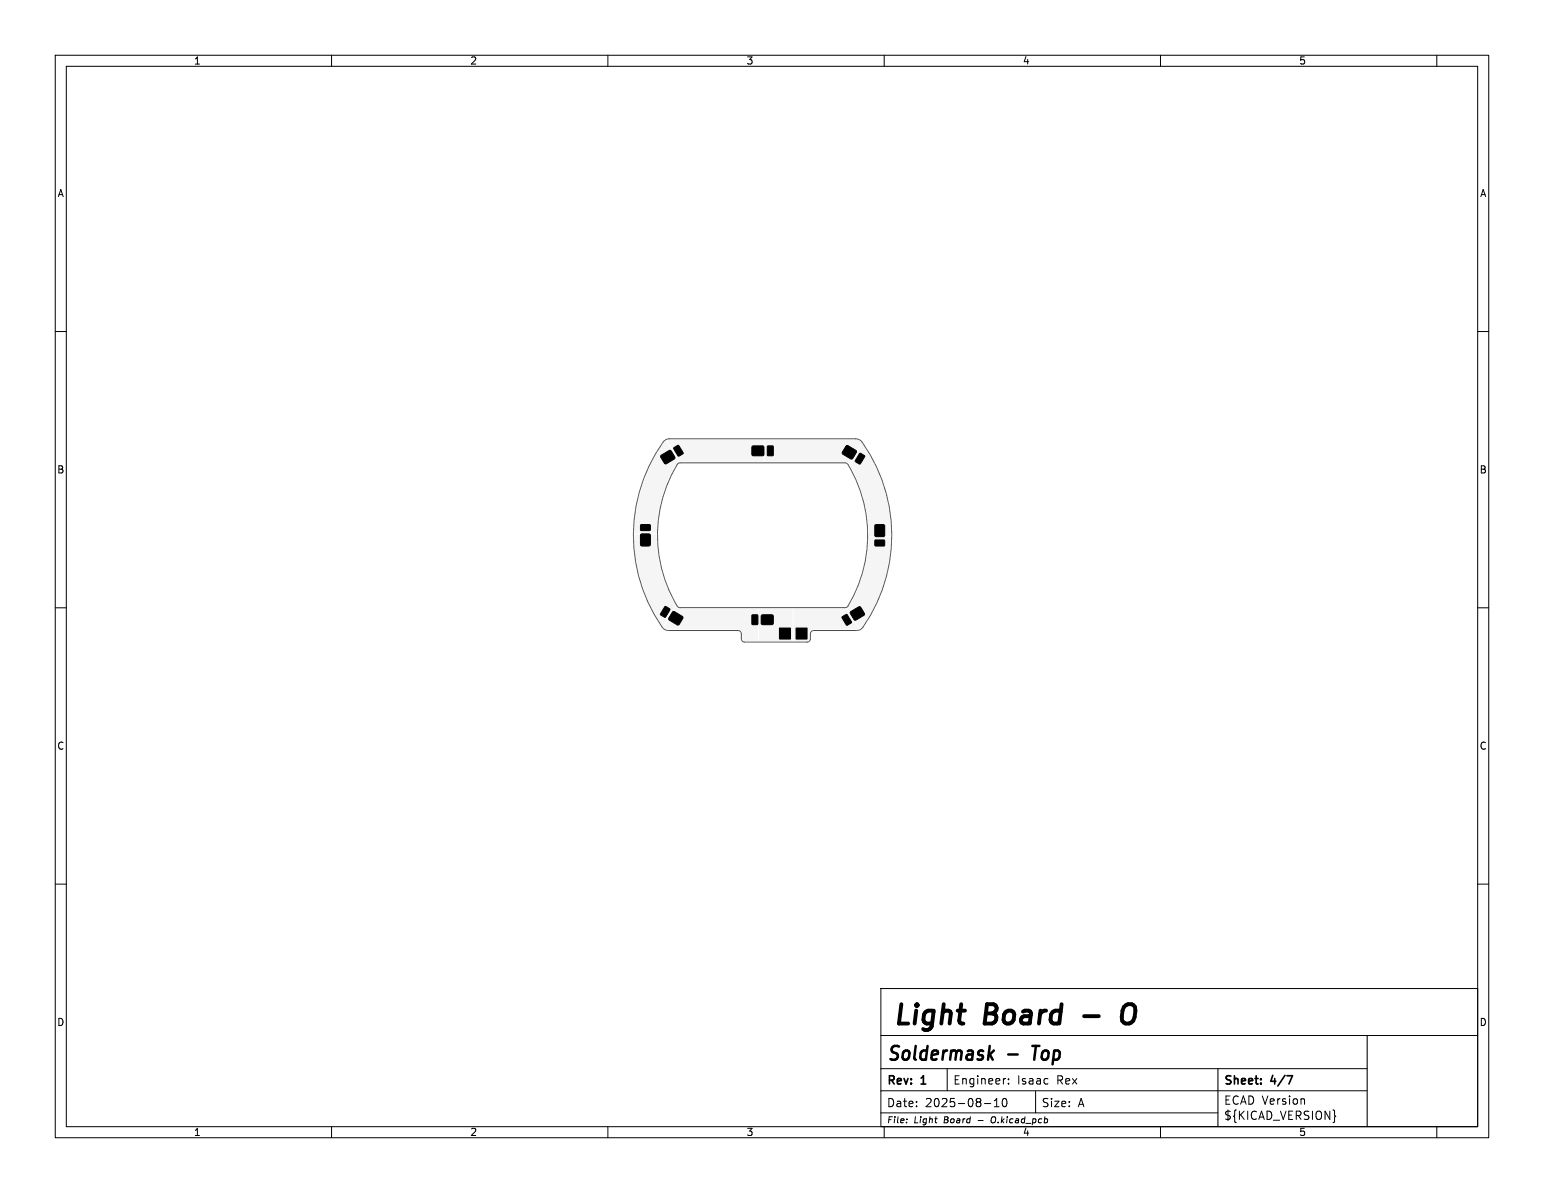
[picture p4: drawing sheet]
<svg xmlns="http://www.w3.org/2000/svg" width="279mm" height="216mm" viewBox="0 0 279 216" stroke-linecap="round" stroke-linejoin="round" font-family="sans-serif">
<g fill="#f5f5f5" stroke="#f5f5f5" stroke-width=".18">
<path d="M137.8 111.3h2.1v1.7h-2.1z"/>
<path d="M136.1 111.3h.9l.1 .1 .1 1.5-.2 .1-.9-.1z"/>
<path d="M116 96.7h1.6v2h-1.6z"/>
<path d="M115.9 95l1.7-.1 .1 1-.2 .1h-1.5l-.1-.1z"/>
<path d="M158.4 95h1.6v2h-1.6z"/>
<path d="M158.3 97.8l1.7-.1 .1 1-.2 .1h-1.5l-.1-.1z"/>
<path d="M144 113.6h2v2.1h-2z"/>
<path d="M153.2 80.7h.3l1.5 1-.8 1.4-1.8-1.1z"/>
<path d="M155.6 82h.2l.7 .6-.8 1.3-.2 .1-.8-.6z"/>
<path d="M121.7 110.7h.3l1.6 1-.9 1.4-1.7-1z"/>
<path d="M120.3 109.8l.9 .4v.1l-.7 1.3-.2 .1-.8-.6z"/>
<path d="M153.9 110.7l1.7-.9 .8 1.4-1.7 1-.8-1.2z"/>
<path d="M152.4 111.6l.9-.4 .8 1.3v.2l-.9 .4-.8-1.3z"/>
<path d="M136.1 80.8h2.1v1.6h-2.1z"/>
<path d="M138.9 80.7h.9l.1 .1v1.5l-.1 .2-.9-.1z"/>
<path d="M119.6 82.4l1.7-.9 .8 1.4-1.7 1.1-.8-1.3z"/>
<path d="M121.9 81l.9-.4 .8 1.3v.2l-.9 .4-.8-1.3z"/>
<path d="M141 113.6h2v2.1h-2z"/>
</g>
<g fill="#f5f5f5">
<path d="M138.7 79.6h16.1l.7 .2 .4 .5-2.2 3.6-.8-.3h-14.4l-.1-.2v-3.4z"/>
<path d="M122.3 109.9l.8 .3h14v5.7h-2.6l-.1-.2-.1-1.3-.4-.4-.3-.1h-12.6l-.5-.1-.4-.4z"/>
<path d="M120.8 79.7l17.3-.1 .1 .2v3.6l-.1 .2h-15z"/>
<path d="M155.9 80.6l.1-.1a27.6 27.6 0 0 1 5.1 16.5h-3.8a26.7 26.7 0 0 0-3.5-12.9z"/>
<path d="M157.2 97.3h3.9a27.7 27.7 0 0 1-5.3 16.3l-.3 .1-1.6-2.7-.5-.8 .2-.4a24.9 24.9 0 0 0 3.6-12.5z"/>
<path d="M143.7 110.2h9.4l2.2 3.6-8.2 .1-.4 .2-.2 .4-.1 1.2-.1 .2-2.6 .1z"/>
<path d="M137.4 110.2h6v5.7l-6 .1z"/>
<path d="M114.8 96.7l1.3-.1 2.6 .1a26.7 26.7 0 0 0 3.5 12.9l-2.1 3.6h-.2a28.6 28.6 0 0 1-5.1-16.5z"/>
<path d="M120.3 79.9h.3l2.1 3.6-.3 .4a25.5 25.5 0 0 0-3.7 12.6h-3.8a28.1 28.1 0 0 1 5.4-16.6z"/>
</g>
<g fill="none" stroke="#000" stroke-width=".18">
<path d="M10 10h259.4v195.9h-259.4zM12 12h255.4v191.9h-255.4zM60 10v2M110 10v2M160 10v2M210 10v2M260 10v2M10 60h2M267.4 60h2M10 110h2M267.4 110h2M10 160h2"/>
<path d="M159.4 178.9h108v25h-108zM267.4 160h2M159.4 197.4h88M159.4 193.4h88M159.4 187.4h108M171.4 193.4v4M178.1 199.7h1.2M179.9 199.2l.5-.4v1.5M181.5 198.9l.2-.1a.8 .8 0 0 1 .5 .7 .8 .8 0 0 1-.5 .8l-.2-.2-.1-.4zM181.9 195.2h.1M182.5 196v.2M182.5 195.3v.1"/>
<path d="M187.4 197.5v3.9M220.4 193.4v10.5M236 198.9l.1 .9M247.4 187.4v16.5M60 203.9v2M110 203.9v2M159.4 201.4h61M160 203.9v2M164.1 202.5v.1M179.6 202.2l-.1 .1a.66 .66 0 0 0 .1 .9M179.9 200.3h.9M210 203.9v2"/>
<path d="M241.5 201.8l.2 .2-.2 .2M260 203.9v2"/>
</g>
<path d="M232.9 194.7h1l-.7 1.5" fill="none" stroke="#000" stroke-width=".3"/>
<path d="M179.9 190.1l-1 1M182.4 190.8h1.8M186.8 189.3h1.3" fill="none" stroke="#000" stroke-width=".45"/>
<path d="M196.2 183.9h2.6M203.4 182.2a1.21 1.21 0 0 1 2 0 2.91 2.91 0 0 1-.7 2.9l-.4 .1h-.6l-.6-.5-.1-.6 .1-1.2z" fill="none" stroke="#000" stroke-width=".7"/>
<g fill="#000" stroke="#000" stroke-width=".18">
<path d="M115.9 95l1.7-.1 .1 1-.2 .1h-1.5l-.1-.1zM116 96.7h1.6v2h-1.6zM119.6 82.4l1.7-.9 .8 1.4-1.7 1.1-.8-1.3zM121.9 81l.9-.4 .8 1.3v.2l-.9 .4-.8-1.3zM136.1 80.8h2.1v1.6h-2.1zM138.9 80.7h.9l.1 .1v1.5l-.1 .2-.9-.1zM153.2 80.7h.3l1.5 1-.8 1.4-1.8-1.1zM155.6 82h.2l.7 .6-.8 1.3-.2 .1-.8-.6zM158.4 95h1.6v2h-1.6zM158.3 97.8l1.7-.1 .1 1-.2 .1h-1.5l-.1-.1zM120.3 109.8l.9 .4v.1l-.7 1.3-.2 .1-.8-.6zM121.7 110.7h.3l1.6 1-.9 1.4-1.7-1z"/>
<path d="M136.1 111.3h.9l.1 .1 .1 1.5-.2 .1-.9-.1zM137.8 111.3h2.1v1.7h-2.1zM141 113.6h2v2.1h-2zM144 113.6h2v2.1h-2zM152.4 111.6l.9-.4 .8 1.3v.2l-.9 .4-.8-1.3zM153.9 110.7l1.7-.9 .8 1.4-1.7 1-.8-1.2z"/>
</g>
<path d="M120.1 79.8l.5-.3 .5-.1h33.8l.6 .2 .4 .3a29.1 29.1 0 0 1 .2 33.7l-.4 .3-.6 .2h-8l-.4 .4-.1 1.2a.6 .6 0 0 1-.6 .5h-11.3a.6 .6 0 0 1-.6-.6v-1.1l-.5-.4h-12.7l-.6-.2-.4-.3a29.1 29.1 0 0 1 .1-33.7zM122.6 83.9l.5-.1h29.8l.5 .2a24.7 24.7 0 0 1 0 25.7l-.5 .3h-29.8l-.5-.3a24.7 24.7 0 0 1 0-25.7z" fill="none" stroke="#575757" stroke-width=".18"/>
<g font-size="4.9">
<text x="161.4" y="186.4">Light</text>
<text x="178.3" y="186.4">Board</text>
</g>
<g font-size="3.5">
<text x="160.4" y="192.6">Soldermask</text>
<text x="187.8" y="192.6">Top</text>
</g>
<g font-size="2.1">
<text x="160.4" y="196.7">Rev:</text>
<text x="166.8" y="196.7">1</text>
<text x="172.4" y="196.5">Engineer:</text>
<text x="184.1" y="196.5">Isaac</text>
<text x="191.3" y="196.5">Rex</text>
<text x="221.4" y="196.7">Sheet:</text>
<text x="230.1" y="196.7">4/7</text>
<text x="160.4" y="200.6">Date:</text>
<text x="167.4" y="200.6">2025-08-10</text>
<text x="188.4" y="200.6">Size:</text>
<text x="195" y="200.6">A</text>
<text x="221.4" y="200.1">ECAD Version</text>
<text x="221.4" y="202.9">${KICAD_VERSION}</text>
</g>
<g font-size="1.8">
<text x="35" y="11.9">1</text>
<text x="85" y="11.9">2</text>
<text x="135" y="11.9">3</text>
<text x="185" y="11.9">4</text>
<text x="235" y="11.9">5</text>
<text x="10.3" y="35.9">A</text>
<text x="267.7" y="35.9">A</text>
<text x="10.3" y="85.9">B</text>
<text x="267.7" y="85.9">B</text>
<text x="10.3" y="135.9">C</text>
<text x="267.7" y="135.9">C</text>
<text x="10.3" y="185.9">D</text>
<text x="267.7" y="185.9">D</text>
<text x="35" y="205.8">1</text>
<text x="85" y="205.8">2</text>
<text x="135" y="205.8">3</text>
<text x="185" y="205.8">4</text>
<text x="235" y="205.8">5</text>
</g>
<g font-size="1.5">
<text x="160.4" y="203.5">File:</text>
<text x="165.4" y="203.5">Light</text>
<text x="170.9" y="203.5">Board</text>
<text x="177.2" y="203.5">-</text>
<text x="179.8" y="203.5">O.kicad_pcb</text>
</g>
</svg>
